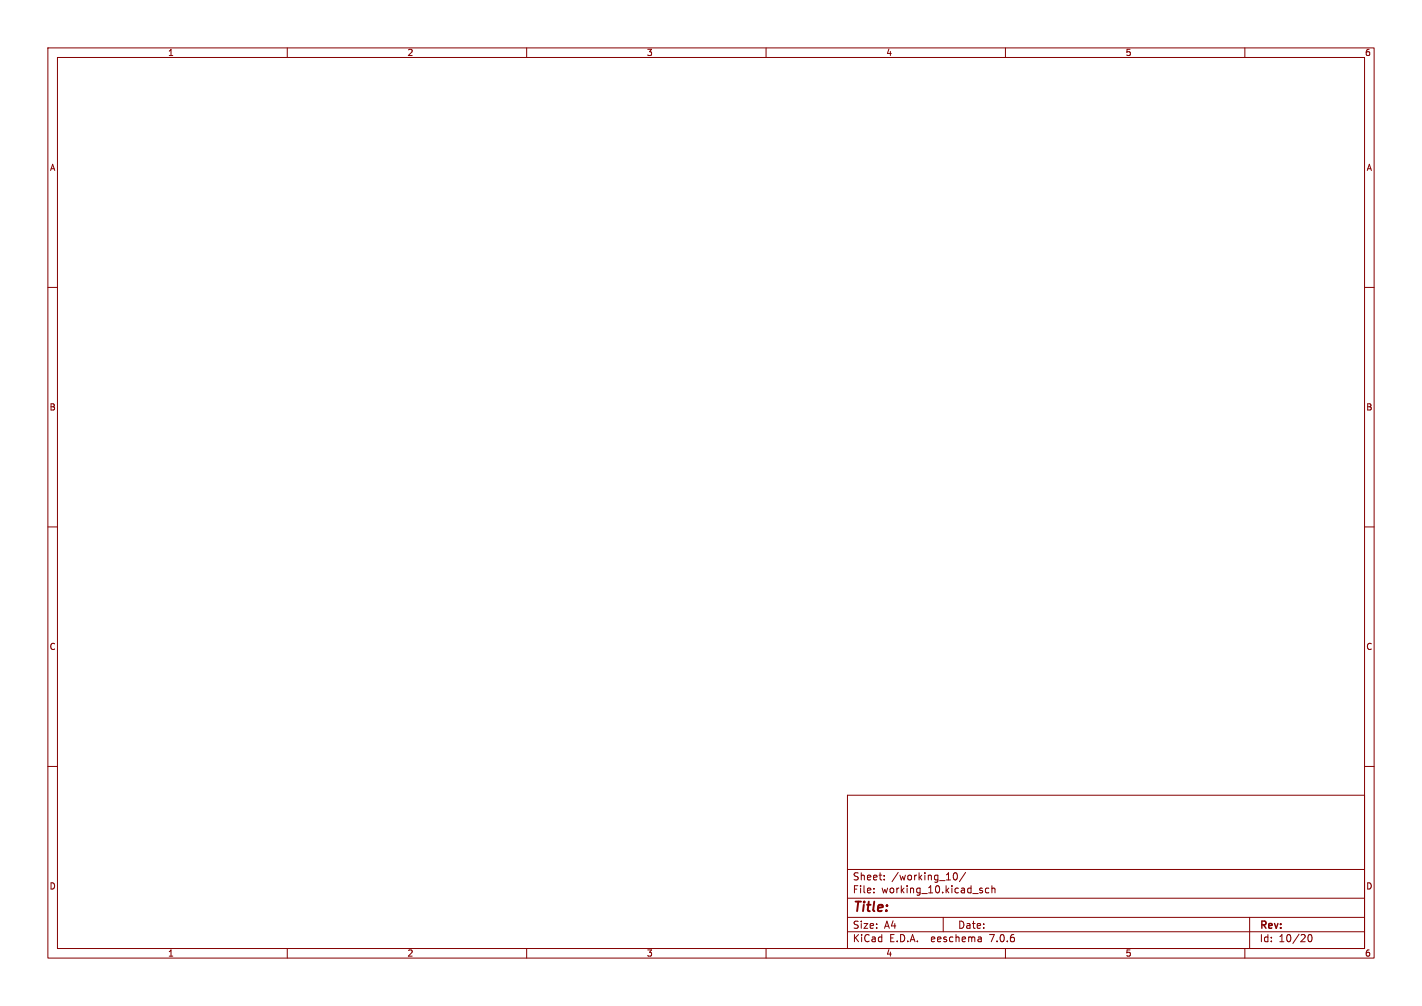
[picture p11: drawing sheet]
<svg xmlns="http://www.w3.org/2000/svg" width="297mm" height="210mm" viewBox="0 0 297 210" stroke-linecap="round" stroke-linejoin="round" font-family="sans-serif">
<g fill="none" stroke="#840000" stroke-width=".21">
<path d="M10 10h277v190h-277zM12 12h273v186h-273zM60 10v2M110 10v2M160 10v2M210 10v2M260 10v2M10 60h2M285 60h2M10 110h2M285 110h2M10 160h2"/>
<path d="M285 160h2M177 166h108v32h-108zM60 198v2M110 198v2M160 198v2M177 194.5h108M177 191.5h108M177 187.5h108M177 181.5h108M182.5 186.3v.1M182.5 185.5v.1M184.7 183.6v.1"/>
<path d="M184.7 182.8v.1M197 191.5v3M199.2 182.3l.3-.1a.8 .8 0 0 1 .5 .7 .8 .8 0 0 1-.5 .8l-.3-.1-.1-.5zM201.7 182.1l-1.3 2M204.9 195.7l.1 .9M205 196.5l-.2 .1M205 196h-.2M205.2 186v.3M206.5 185.5l-.4-.1-.3 .3 .2 .6h.5M207.2 185.5l.2-.1 .3 .1 .1 .9M207.2 184.9v1.5M210 198v2"/>
<path d="M260 198v2M261 191.5v6.5M273.4 195.2l.1-.1a.8 .8 0 0 1 .6 .7 .8 .8 0 0 1-.6 .8 1 1 0 0 1-.1-1.4z"/>
</g>
<text font-size="2.8" fill="#840000" x="178" y="190.9">Title:</text>
<g font-size="2.1" fill="#840000">
<text x="178" y="184">Sheet:</text>
<text x="186.2" y="184">/working_10/</text>
<text x="178" y="186.7">File:</text>
<text x="184.1" y="186.7">working_10.kicad_sch</text>
<text x="178" y="196.9">KiCad</text>
<text x="178" y="194.1">Size:</text>
<text x="184.7" y="194.1">A4</text>
<text x="185.7" y="196.9">E.D.A.</text>
<text x="194.6" y="196.9">eeschema</text>
<text x="200" y="194.1">Date:</text>
<text x="207" y="196.9">7.0.6</text>
<text x="263" y="194.3">Rev:</text>
<text x="263" y="196.9">Id:</text>
<text x="267.1" y="196.9">10/20</text>
</g>
<g font-size="1.8" fill="#840000">
<text x="35" y="11.9">1</text>
<text x="85" y="11.9">2</text>
<text x="135" y="11.9">3</text>
<text x="185" y="11.9">4</text>
<text x="235" y="11.9">5</text>
<text x="285" y="11.9">6</text>
<text x="10.3" y="35.9">A</text>
<text x="285.3" y="35.9">A</text>
<text x="10.3" y="85.9">B</text>
<text x="285.3" y="85.9">B</text>
<text x="10.3" y="135.9">C</text>
<text x="285.3" y="135.9">C</text>
<text x="10.3" y="185.9">D</text>
<text x="285.3" y="185.9">D</text>
<text x="35" y="199.9">1</text>
<text x="85" y="199.9">2</text>
<text x="135" y="199.9">3</text>
<text x="185" y="199.9">4</text>
<text x="235" y="199.9">5</text>
<text x="285" y="199.9">6</text>
</g>
</svg>
